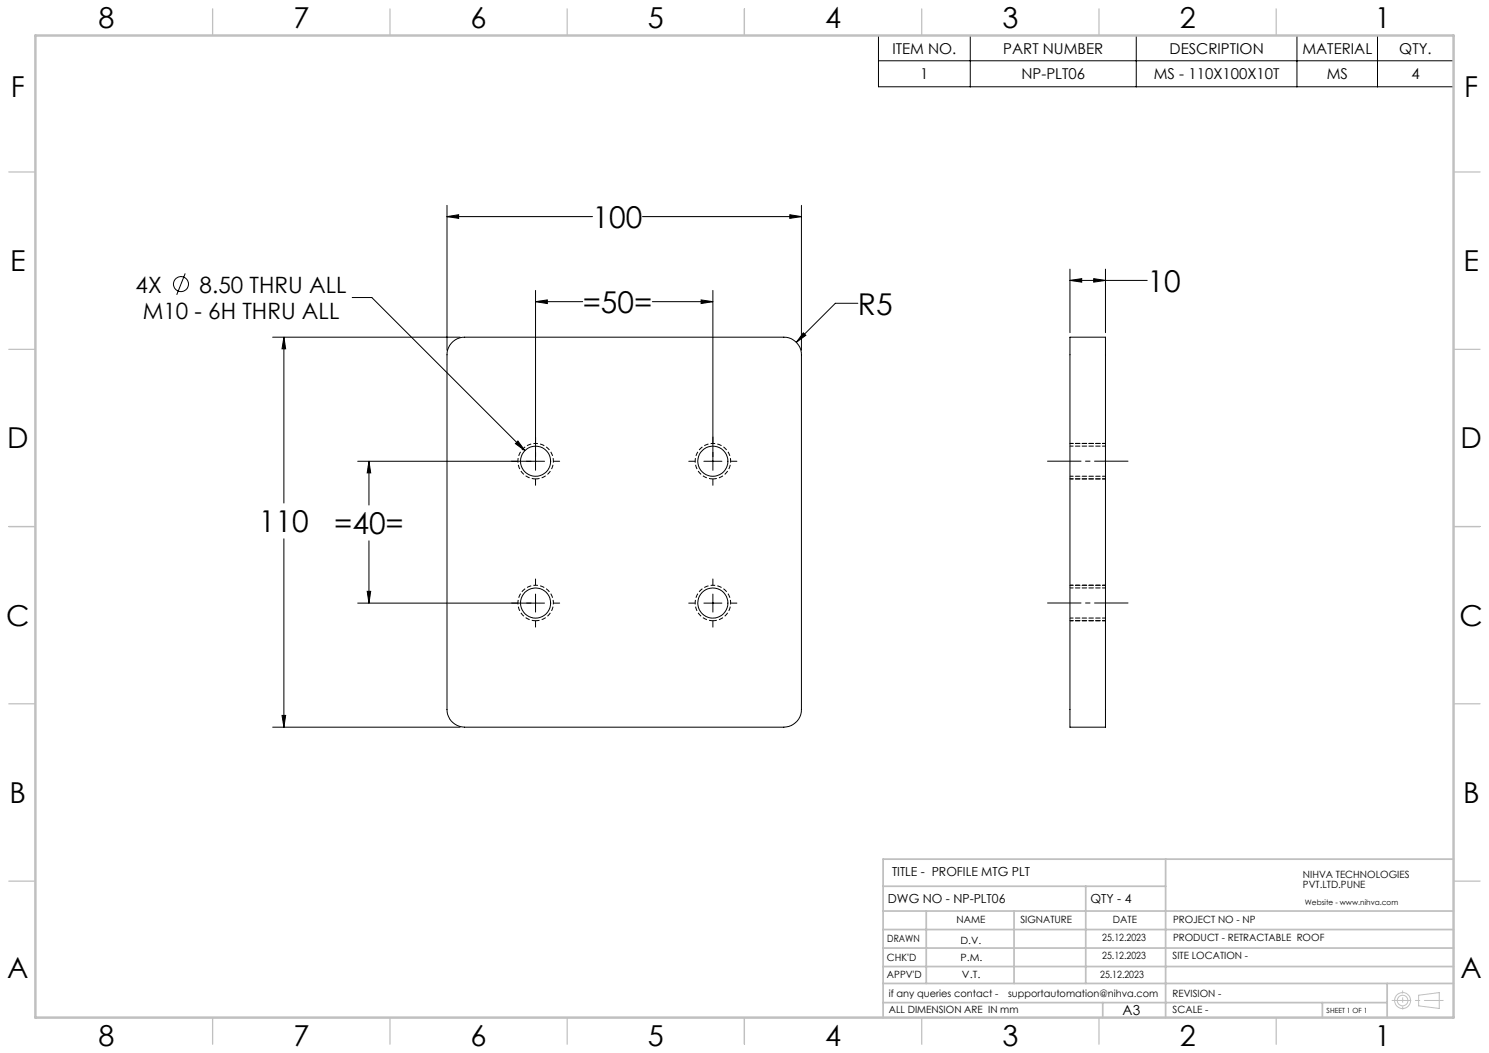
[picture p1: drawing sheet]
<svg xmlns="http://www.w3.org/2000/svg" width="420mm" height="297mm" viewBox="0 0 420 297" stroke-linecap="round" stroke-linejoin="round" font-family="sans-serif">
<g fill="none" stroke="#000" stroke-width=".28">
<path d="M247.8 10h162.2v14.5h-162.2zM247.8 17.1h162.2M273.7 10v14.5M320.5 10v14.5M365.8 10v14.5M388.5 10v14.5M126.1 57.9v40.9M226.1 57.9v40.9M52.2 77.1l-2.4 6M126.1 61.1l3.3-.5v1zM126.1 61.1h41M181.2 61.1h44.9"/>
<path d="M222.8 60.6l3.3 .5-3.3 .5zM301.8 79.1l3.3-.5v1zM301.8 75.9v17.9M301.8 79.1h21.8M308.5 78.6l3.3 .5-3.3 .5zM311.8 75.9v17.9M76.9 95.1h52.9M80.1 95.1l.5 3.3h-1zM80.1 95.1v46.8M99.3 83.9h5.6l43.2 43.2M127.3 96.8l1.1-.9a4.7 4.7 0 0 1 2.7-.8h90a5 5 0 0 1 5 5v100a5 5 0 0 1-5 5h-90a5 5 0 0 1-5-5v-100a4.6 4.6 0 0 1 1.2-3.3zM151.1 85.1l3.3-.5v1z"/>
<path d="M151.1 81.9v50.7M151.1 85.1h13.3M184 85.1h17.1M197.8 84.6l3.3 .5-3.3 .5zM201.1 81.9v50.7M226.6 93.9l.7 .7-2.7 2zM242 85.5h-6.4l-11 11.1M301.8 95.1h10v110h-10zM104.1 130.1l.5 3.3h-1zM104.1 130.1v12.3M146.1 124.4l2 2.7-2.7-2zM151.1 135.2v1.7"/>
<path d="M153.6 130.1h-52.7M156.1 130.1h1.8M194.3 130.1h1.7M198.5 130.1h5.1M201.1 135.2v1.7M206.2 130.1h1.7M80.1 152v53.1M104.1 152.5v17.6M103.6 166.8h1l-.5 3.3zM151.1 163.3v1.7M151.1 167.6v5M151.1 175.2v1.7"/>
<path d="M153.6 170.1h-52.7M156.1 170.1h1.8M194.3 170.1h1.7M198.5 170.1h5.1M201.1 163.3v1.7M201.1 167.6v5M201.1 175.2v1.7M206.2 170.1h1.7M76.9 205.1h52.9M79.6 201.8h1l-.5 3.3z"/>
<circle cx="51.1" cy="80.1" r="2.1"/>
<circle cx="151.1" cy="130.1" r="4.2"/>
<circle cx="201.1" cy="130.1" r="4.2"/>
<circle cx="151.1" cy="170.1" r="4.2"/>
<circle cx="201.1" cy="170.1" r="4.2"/>
</g>
<g fill="none" stroke="#c0c0c0" stroke-width=".28">
<path d="M400.2 280.7l5.8-.7v4.4l-5.8-.7z"/>
<circle cx="395.6" cy="282.2" r="2.26"/>
<circle cx="395.6" cy="282.2" r="1.49"/>
</g>
<path d="M151.1 135.1a5 5 0 0 1-4.4-7.4 5 5 0 0 1 8.6-.3 5 5 0 0 1-3.9 7.7h-.3M201.1 135.1a5 5 0 0 1-4.4-7.4 5 5 0 0 1 8.6-.3 5 5 0 0 1-3.9 7.7h-.3M151.1 175.1a5 5 0 0 1-4.4-7.4 5 5 0 0 1 8.6-.3 5 5 0 0 1-3.9 7.7h-.3M201.1 175.1a5 5 0 0 1-4.4-7.4 5 5 0 0 1 8.6-.3 5 5 0 0 1-3.9 7.7h-.3" fill="none" stroke="#000" stroke-width=".28" stroke-dasharray="1.3 .6" stroke-dashoffset=".2" stroke-linecap="butt"/>
<path d="M295.5 130.1h22.7M295.5 170.1h22.7" fill="none" stroke="#000" stroke-width=".28" stroke-dasharray="15.2 1.3 1.3 1.3" stroke-dashoffset="5.8"/>
<path d="M392.7 282.2h14.4" fill="none" stroke="#c0c0c0" stroke-width=".28" stroke-dasharray="15.2 1.3 1.3 1.3" stroke-dashoffset="9.9"/>
<path d="M395.7 279.5v5.1" fill="none" stroke="#c0c0c0" stroke-width=".28" stroke-dasharray="15.2 1.3 1.3 1.3" stroke-dashoffset="14.6"/>
<g fill="none" stroke="#c0c0c0" stroke-width=".35">
<path d="M60 2.5v7.5M110 2.5v7.5M160 2.5v7.5M210 2.5v7.5M260 2.5v7.5M310 2.5v7.5M360 2.5v7.5M2.5 48.5h7.5M410 48.5h7.5M2.5 98.5h7.5M410 98.5h7.5M2.5 148.5h7.5"/>
<path d="M410 148.5h7.5M2.5 198.5h7.5M410 198.5h7.5M2.5 248.5h7.5M410 248.5h7.5M60 287v7.5M110 287v7.5M160 287v7.5M210 287v7.5M260 287v7.5M310 287v7.5M360 287v7.5"/>
</g>
<g fill="none" stroke="#c0c0c0" stroke-width=".5">
<path d="M249.1 257h160.9M249.1 250h79.7M261.3 257v20.4M286 257v20.4M306.2 250v27.4M328.8 242.3v44.7M410 242.3h-160.9v44.7M249.1 272.6h160.9M249.1 267.4h160.9M249.1 262.2h160.9M249.1 277.4h160.9M391.3 277.4v9.6"/>
<path d="M249.1 282.8h142.2M311 282.8v4.2M373 282.8v4.2"/>
</g>
<path d="M10 10h400v277h-400z" fill="none" stroke="#c0c0c0" stroke-width=".7"/>
<path d="M301.8 125.1h10M301.8 135.1h10M301.8 134.3h10M311.8 125.8h-10M301.8 165.1h10M301.8 175.1h10M301.8 174.3h10M311.8 165.8h-10" fill="none" stroke="#000" stroke-width=".28" stroke-dasharray="1.3 .6" stroke-dashoffset=".4"/>
<g fill="#000">
<path d="M146.1 124.4l2 2.7-2.7-2z"/>
<path d="M126.1 61.1l3.3-.5v1zM222.8 60.6l3.3 .5-3.3 .5zM80.1 95.1l.5 3.3h-1zM79.6 201.8h1l-.5 3.3zM226.6 93.9l-2 2.7 2.7-2zM151.1 85.1l3.3-.5v1zM197.8 84.6l3.3 .5-3.3 .5zM104.1 130.1l.5 3.3h-1zM103.6 166.8h1l-.5 3.3zM301.8 79.1l3.3-.5v1zM308.5 78.6l3.3 .5-3.3 .5z"/>
</g>
<g font-size="8.5">
<text x="167.2" y="64.3">100</text>
<text x="323.6" y="82.3">10</text>
<text x="164.4" y="88.3">=50=</text>
<text x="242" y="88.7">R5</text>
<text x="73.1" y="150.1">110</text>
<text x="94.3" y="150.7">=40=</text>
</g>
<g font-size="8.1">
<text x="27.8" y="8">8</text>
<text x="82.8" y="8">7</text>
<text x="132.8" y="8">6</text>
<text x="182.8" y="8">5</text>
<text x="232.8" y="8">4</text>
<text x="282.8" y="8">3</text>
<text x="332.8" y="8">2</text>
<text x="387.8" y="8">1</text>
<text x="3" y="27.2">F</text>
<text x="413" y="27.2">F</text>
<text x="2.8" y="76.5">E</text>
<text x="412.8" y="76.5">E</text>
<text x="2" y="126.5">D</text>
<text x="412" y="126.5">D</text>
<text x="1.7" y="176.5">C</text>
<text x="411.7" y="176.5">C</text>
<text x="2.7" y="226.5">B</text>
<text x="412.7" y="226.5">B</text>
<text x="2" y="275.7">A</text>
<text x="412" y="275.7">A</text>
<text x="27.8" y="295">8</text>
<text x="82.8" y="295">7</text>
<text x="132.8" y="295">6</text>
<text x="182.8" y="295">5</text>
<text x="232.8" y="295">4</text>
<text x="282.8" y="295">3</text>
<text x="332.8" y="295">2</text>
<text x="387.8" y="295">1</text>
</g>
<g font-size="6.3">
<text x="38.2" y="82.5">4X</text>
<text x="56.3" y="82.5">8.50 THRU ALL</text>
<text x="40.3" y="90.1">M10 - 6H THRU ALL</text>
</g>
<g font-size="4.2">
<text x="251.7" y="15.1">ITEM NO.</text>
<text x="283" y="15.1">PART NUMBER</text>
<text x="329.9" y="15.1">DESCRIPTION</text>
<text x="367.4" y="15.1">MATERIAL</text>
<text x="394.7" y="15.1">QTY.</text>
<text x="259.6" y="22.3">1</text>
<text x="288.1" y="22.3">NP-PLT06</text>
<text x="325.5" y="22.3">MS - 110X100X10T</text>
<text x="374.2" y="22.3">MS</text>
<text x="398.1" y="22.3">4</text>
</g>
<text font-size="3.9" x="316.7" y="286.4">A3</text>
<g font-size="3.5">
<text x="251.6" y="247.2">TITLE - PROFILE MTG PLT</text>
<text x="250.4" y="254.8">DWG NO - NP-PLT06</text>
<text x="307.6" y="254.8">QTY - 4</text>
</g>
<g font-size="2.8">
<text x="367.5" y="247.7">NIHVA TECHNOLOGIES</text>
<text x="367.5" y="250.5">PVT.LTD.PUNE</text>
<text x="269.8" y="260.4">NAME</text>
<text x="287.8" y="260.4">SIGNATURE</text>
<text x="313.9" y="260.5">DATE</text>
<text x="330.9" y="260.5">PROJECT NO - NP</text>
<text x="250.3" y="265.7">DRAWN</text>
<text x="270.9" y="266.1">D.V.</text>
<text x="310.9" y="265.5">25.12.2023</text>
<text x="330.9" y="265.5">PRODUCT - RETRACTABLE ROOF</text>
<text x="250.2" y="271.1">CHK'D</text>
<text x="250.2" y="275.8">APPV'D</text>
<text x="270.9" y="271.1">P.M.</text>
<text x="271.3" y="275.8">V.T.</text>
<text x="310.3" y="275.8">25.12.2023</text>
<text x="310.9" y="270.6">25.12.2023</text>
<text x="330.7" y="270.6">SITE LOCATION -</text>
<text x="250.7" y="281.1">if any queries contact -</text>
<text x="284.3" y="281.1">supportautomation@nihva.com</text>
<text x="330.7" y="281.1">REVISION -</text>
<text x="250.7" y="285.6">ALL DIMENSION ARE IN mm</text>
<text x="330.7" y="285.6">SCALE -</text>
</g>
<text font-size="2.1" x="368.1" y="255.1">Website - www.nihva.com</text>
<text font-size="2" x="374.2" y="285.6">SHEET 1 OF 1</text>
</svg>
